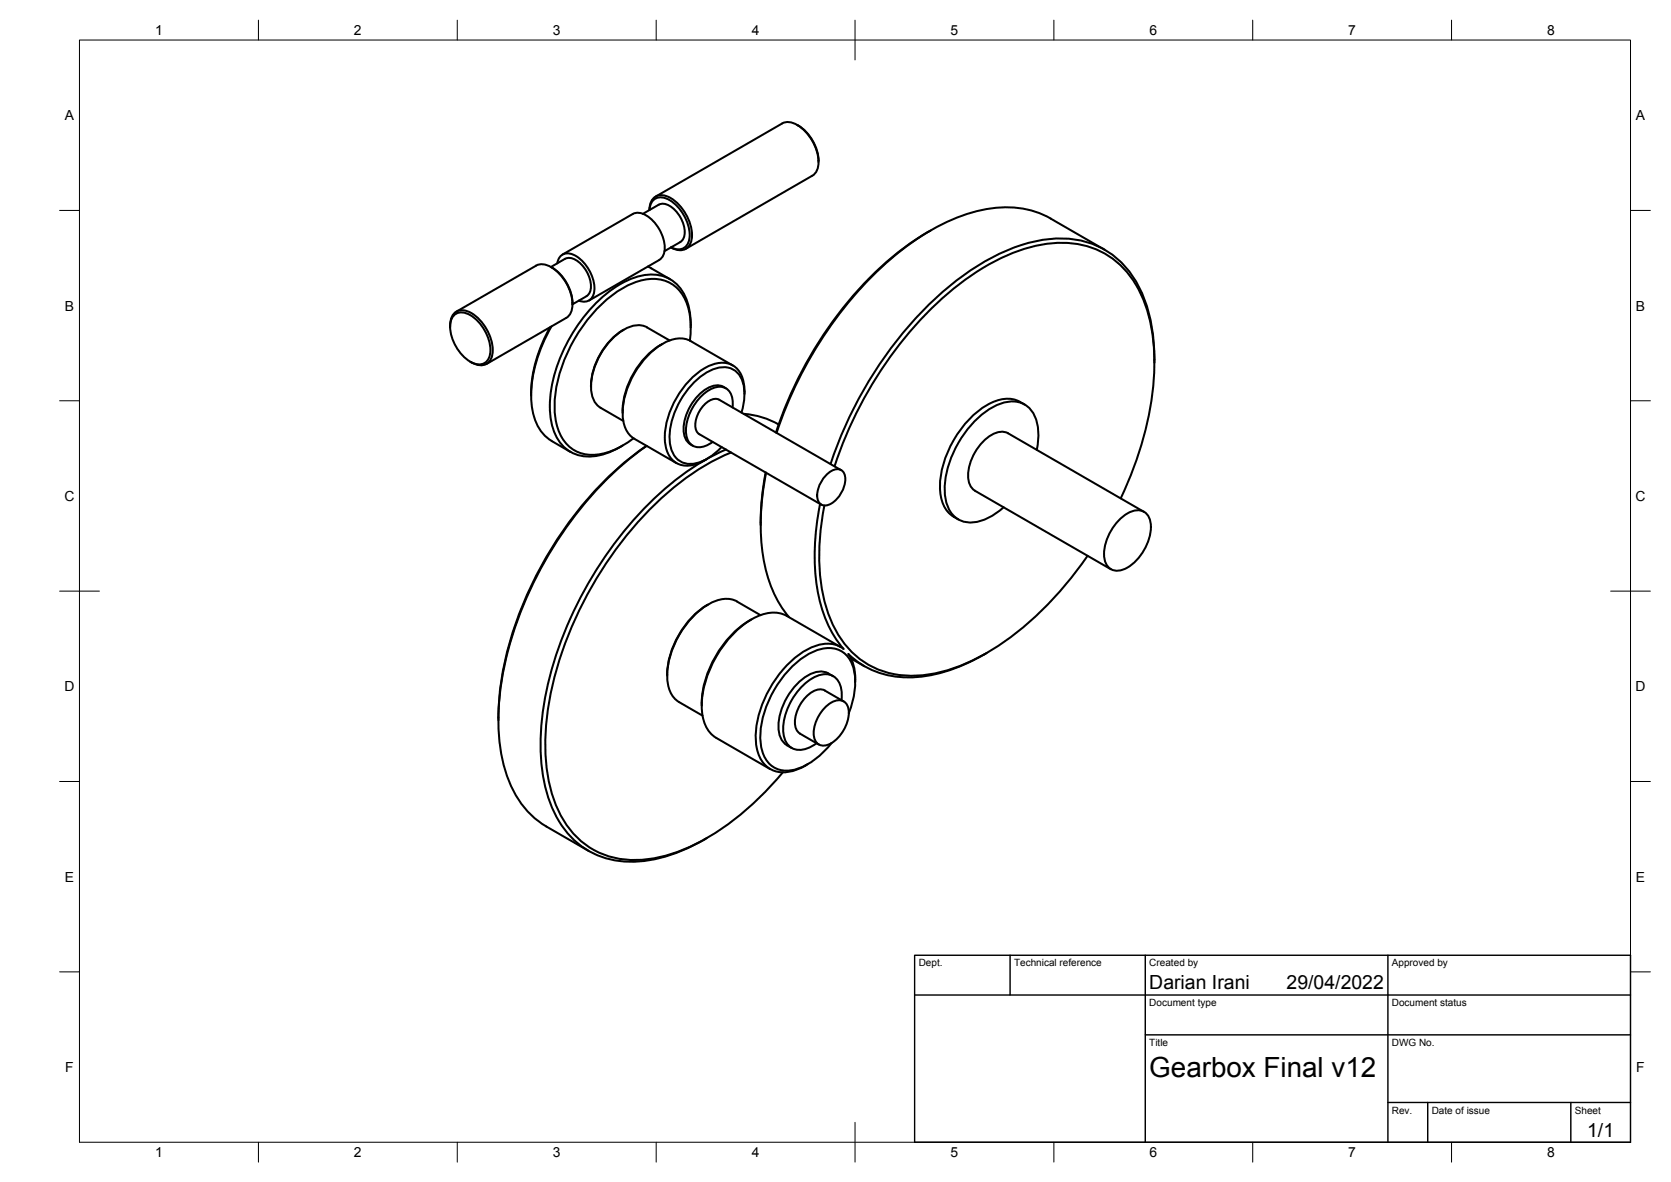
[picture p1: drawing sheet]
<svg xmlns="http://www.w3.org/2000/svg" width="420mm" height="297mm" viewBox="0 0 420 297" stroke-linecap="round" stroke-linejoin="round" font-family="sans-serif">
<!-- layer: Visible -->
<g fill="none" stroke="#000" stroke-width=".51">
<path d="M196.7 31l-31.9 18.4M196.7 31a4.3 4.3 0 0 1 4.6 .9 11.6 11.6 0 0 1 4.5 9.7 3.4 3.4 0 0 1-1.5 2.6l-31.9 18.3M200.4 31.4l.3 .2M200.8 31.6a11.1 11.1 0 0 1 5 9.1M161.7 53.7l3.9-2.3a3.3 3.3 0 0 1 3.7 1 7.3 7.3 0 0 1 2.5 7.6l-.7 .8M164.3 49.8a3.5 3.5 0 0 1 4.4 0 11.6 11.6 0 0 1 5.2 10.2 2.99 2.99 0 0 1-4.3 2.6l-.9-.4a2.93 2.93 0 0 0 4.7-2.3 10.7 10.7 0 0 0-5.8-10 2.93 2.93 0 0 0-4.3 2.9 4.2 4.2 0 0 1 1-3zM234 57.9a82.8 82.8 0 0 0-28.1 28 100.5 100.5 0 0 0-10.8 22.8M114.2 79.2a3.3 3.3 0 0 1 4 0 10.9 10.9 0 0 1 5 9.7 2.84 2.84 0 0 1-4.1 2.4 10.7 10.7 0 0 1-5.9-10.1l.2-.8zM114.7 78.3l20.1-11.6a4.3 4.3 0 0 1 4.6 1 11.6 11.6 0 0 1 4.5 9.6 3.4 3.4 0 0 1-1.5 2.6l-20.1 11.6M138.5 67.1l3.6-2a3.3 3.3 0 0 1 3.6 .9 7.3 7.3 0 0 1 2.5 7.6l-.7 .8-3.6 2.1M138.6 67.1a11 11 0 0 1 5.3 9.3M140.1 66.2a2.67 2.67 0 0 1 4.1-2.2 9.8 9.8 0 0 1 5.1 9.8 2.57 2.57 0 0 1-3.8 1.7"/>
<path d="M141.4 64l17.7-10.2a4.1 4.1 0 0 1 4.8 1.4 9.5 9.5 0 0 1 3 8.6l-.6 1.1-.5 .4-17.7 10.2M162.9 67l.9 .4M163.8 67.4l4.7 2.8M171 60.8l-3.9 2.3M277.7 62.8l-13.5-7.9a24.6 24.6 0 0 0-19.3-1.6 59.5 59.5 0 0 0-25.3 15.8 101.7 101.7 0 0 0-24.3 39.7M113.2 81.8v.3M113.2 81.8a3.3 3.3 0 0 1 2.9-3.9 8.5 8.5 0 0 1 6.5 5.3 8.1 8.1 0 0 1 .7 7.3 3.2 3.2 0 0 1-4.8 .6l-.3-.2M133.5 98.7v.7M138.3 82.2a35.1 35.1 0 0 0-4.8 16.5M138.7 82a33.5 33.5 0 0 0-4.9 20.7 11.2 11.2 0 0 0 4.9 8.1l4.7 2.8M156.6 83a17.6 17.6 0 0 0-8 14.1M156.8 82.9l-.3 .1"/>
<path d="M166.6 86.4a20.6 20.6 0 0 0-10 16.7M168.4 85.6l-5.7-3.3a6.7 6.7 0 0 0-7.3 1.5 18.2 18.2 0 0 0-6.8 13.9 5.6 5.6 0 0 0 2.4 4.8l5.7 3.3M173.5 85.6a16.3 16.3 0 0 0-2.7-12.7 9.2 9.2 0 0 0-10.3-2.2 30 30 0 0 0-15 12.8 34.7 34.7 0 0 0-6 20.1 11.5 11.5 0 0 0 5.3 9.8 11.5 11.5 0 0 0 10.1-.6l4.4-2.7M173.7 85.7l10.6 6.1M173.7 85.7a7.7 7.7 0 0 0-8.2 1.4 21.9 21.9 0 0 0-8.9 17.9 6.5 6.5 0 0 0 2.9 5.2l10.6 6.2M173.7 82.3a14.4 14.4 0 0 0-3.6-11 10.1 10.1 0 0 0-10.8-1.5 32.1 32.1 0 0 0-15.3 14 35.6 35.6 0 0 0-5.7 20.2 11.3 11.3 0 0 0 5.7 9.9 12.8 12.8 0 0 0 12-1.6l.5-.3M182.5 97.6a4.1 4.1 0 0 0-5.1 .3 12.5 12.5 0 0 0-5.4 11.3 3.5 3.5 0 0 0 1.6 2.4M187.2 99a8.2 8.2 0 0 0-2.5-6.9 6.6 6.6 0 0 0-7.5 .4 21.7 21.7 0 0 0-10 18.8 5.6 5.6 0 0 0 6.4 5.7l2.3-.7 1.3-.6M290.3 90.4v.7M290.3 90.4a37.9 37.9 0 0 0-5.5-20.9 21.4 21.4 0 0 0-20.9-9.4 48 48 0 0 0-24 10.9 98.9 98.9 0 0 0-31.1 45.6M156.5 103.1v.7M162.6 112a90.3 90.3 0 0 0-31 39.7 74.8 74.8 0 0 0-6.3 29.3"/>
<path d="M162.6 112a91.8 91.8 0 0 0-30.5 38.8 73.3 73.3 0 0 0-6.5 35.7 29 29 0 0 0 8.9 19.2l2.9 2 10.6 6.1M173.6 111.7l.6 .3M177.8 115.3l-.6 .4M182.5 113a70.8 70.8 0 0 0-26.9 22.1 94.1 94.1 0 0 0-19.3 45.4 43.2 43.2 0 0 0 3.4 24.4 20.9 20.9 0 0 0 22.7 11.4 40.2 40.2 0 0 0 14.8-5.4M183.8 113.7a68.2 68.2 0 0 0-26.7 21.4 93.1 93.1 0 0 0-19.6 45.1 43.6 43.6 0 0 0 3.3 24.3 20.7 20.7 0 0 0 23.1 11.3 50.7 50.7 0 0 0 24.9-13.3 84.5 84.5 0 0 0 8-8.4M184.2 102.4a4.7 4.7 0 0 0-1.8-4.9 5.4 5.4 0 0 0-5.7 1.7 12.3 12.3 0 0 0-4.1 10.3 3.3 3.3 0 0 0 4.9 2.5l1.7-1M186.4 103.7a11.2 11.2 0 0 0-.4-9.4 5.3 5.3 0 0 0-6.7-1.5 20.1 20.1 0 0 0-10.9 15.4 8 8 0 0 0 2.2 7.5 6.6 6.6 0 0 0 7.7-.7l3.1-2.7M187 104a20.5 20.5 0 0 1 8.8 2.7M192.5 118.7l-1 7-.2 6.2M192.6 118.8a54.2 54.2 0 0 0 .8 27.4 27 27 0 0 0 5 8.9M207.8 119.3a3.3 3.3 0 0 1 3.7-1.2 3.3 3.3 0 0 1 .8 3.9 7 7 0 0 1-4.7 5 2.1 2.1 0 0 1-2.1-2.5l.5-2.3 .7-1.5zM209.8 117.2a97.6 97.6 0 0 1 31.5-45.8 48.3 48.3 0 0 1 21.4-10.1 21.6 21.6 0 0 1 24.6 13.7 48.9 48.9 0 0 1 2.1 26.6 89.3 89.3 0 0 1-7.6 23.6"/>
<path d="M211.5 118.2l-30.6-17.7a3.4 3.4 0 0 0-3.9 1.3 6.7 6.7 0 0 0-1.9 6.4l.8 .9 30.6 17.7M256.5 101l1.1 .7M256.5 101a8.7 8.7 0 0 0-9 1.2 26 26 0 0 0-11.1 20.7 7.9 7.9 0 0 0 4.6 7.6M260.7 113a12.4 12.4 0 0 0-1.3-9.8 6.3 6.3 0 0 0-7.3-1.9 22.1 22.1 0 0 0-11.9 11.4 20.4 20.4 0 0 0-2.3 13.2 6.4 6.4 0 0 0 8.6 5 15.4 15.4 0 0 0 5.9-3.4M206.2 126.6a54 54 0 0 0 .9 27.6 26.7 26.7 0 0 0 5 8.9 7.8 7.8 0 0 0-8.2-.3 27 27 0 0 0-12.9 16.3 16.2 16.2 0 0 0 .2 11.6 6.7 6.7 0 0 0 8.7 2.9l3.2-1.5M207.3 127a52.4 52.4 0 0 0 1.1 27.6 21.6 21.6 0 0 0 18.3 15.1 35.5 35.5 0 0 0 20.5-5.1 80.2 80.2 0 0 0 26.3-24.9M281.8 130.3a5.9 5.9 0 0 1 5.2-2 3.8 3.8 0 0 1 2.4 4.1 12.6 12.6 0 0 1-6.9 10.7 3.3 3.3 0 0 1-4.8-2.8 12.6 12.6 0 0 1 4.1-10zM287.7 128.6l-34.2-19.7a4.8 4.8 0 0 0-5.4 1.2 12.5 12.5 0 0 0-4.6 10.7 3.5 3.5 0 0 0 1.6 2.5l34.2 19.8M178.1 151.9a22 22 0 0 0-10.4 17.9M189 155.6a26.1 26.1 0 0 0-12.6 21.7M191.2 154.6l-5.8-3.4a8 8 0 0 0-8.5 1.4 22.6 22.6 0 0 0-9.1 18.4 6.7 6.7 0 0 0 3 5.4l5.8 3.4M207.4 173.6l4.7 2.7"/>
<path d="M207.4 173.5a3.8 3.8 0 0 0-4.2 1.1 9.3 9.3 0 0 0-3.2 8.1l.7 1.2 .5 .5 4.7 2.7M207.6 177.6a4.3 4.3 0 0 1 4.3-1.5 3.3 3.3 0 0 1 1.5 3.9 9.5 9.5 0 0 1-5.2 7.2 2.6 2.6 0 0 1-2.7-.4 2.6 2.6 0 0 1-.9-2.6 9.9 9.9 0 0 1 3-6.6zM208.3 169.3l1.2 .6M208.3 169.2a5.6 5.6 0 0 0-6.1 1.2 16 16 0 0 0-6.4 13.2 4.9 4.9 0 0 0 2.1 3.7M211.4 162.6l-13.6-7.8a9.2 9.2 0 0 0-9.5 1.2 27.6 27.6 0 0 0-11.8 22.1 8.7 8.7 0 0 0 3.6 7.3l13.6 7.9M211.6 175.9a5.6 5.6 0 0 0-2.5-6.2 6.6 6.6 0 0 0-6.4 1.8 16.1 16.1 0 0 0-5.7 12.7 4.2 4.2 0 0 0 6.5 3.7l1.8-1.1M213.4 179.2a17.3 17.3 0 0 0 .7-12.6 6.3 6.3 0 0 0-8.2-3.4 22.1 22.1 0 0 0-12.1 11.8 19.2 19.2 0 0 0-1.9 14.4 6.4 6.4 0 0 0 8.9 3.7 19.1 19.1 0 0 0 8.3-6.4M214 165.5l3.3 1.9M247.5 164.4a37 37 0 0 1-21.8 5.7 20.6 20.6 0 0 1-12.4-5.7 10.9 10.9 0 0 1 1.7 7M248.1 164.1l-.6 .3M197.9 187.3l1.2 .7M177.8 210.6l-.6 .3"/>
</g>
<!-- layer: Border -->
<g fill="none" stroke="#000" stroke-width=".25">
<path d="M20 10.1h390v276.9h-390zM65 5.1v5M115 5.1v5M165 5.1v5M215 5.1v10M265 5.1v5M315 5.1v5M365 5.1v5M15 52.9h5M410 52.9h5M15 100.7h5M410 100.7h5"/>
<path d="M15 148.6h10M405 148.6h10M15 196.4h5M410 196.4h5M15 244.2h5M410 244.2h5M65 287v5M115 287v5M165 287v5M215 282.1v9.9M265 287v5M315 287v5"/>
<path d="M365 287v5"/>
</g>
<!-- layer: TitleBlock -->
<path d="M230 240.1h180v46.9h-180zM230 250h180M254 240.1v9.9M288 240.1v46.9M349 240.1v46.9M288 260.1h122M349 277.1h61M359 277.1v9.9M395 277.1v9.9" fill="none" stroke="#000" stroke-width=".36"/>
<text font-size="7" x="289" y="270.6">Gearbox Final v12</text>
<g font-size="4.9">
<text x="289" y="248.5">Darian Irani</text>
<text x="323.5" y="248.5">29/04/2022</text>
<text x="399.1" y="285.7">1/1</text>
</g>
<g font-size="3.5">
<text x="39" y="8.8">1</text>
<text x="89" y="8.8">2</text>
<text x="139" y="8.8">3</text>
<text x="189" y="8.8">4</text>
<text x="239" y="8.8">5</text>
<text x="289" y="8.8">6</text>
<text x="339" y="8.8">7</text>
<text x="389" y="8.8">8</text>
<text x="16.3" y="30.2">A</text>
<text x="411.3" y="30.2">A</text>
<text x="16.3" y="78">B</text>
<text x="411.3" y="78">B</text>
<text x="16.2" y="125.9">C</text>
<text x="411.2" y="125.9">C</text>
<text x="16.2" y="173.7">D</text>
<text x="411.2" y="173.7">D</text>
<text x="16.3" y="221.6">E</text>
<text x="411.3" y="221.6">E</text>
<text x="16.4" y="269.4">F</text>
<text x="411.4" y="269.4">F</text>
<text x="39" y="290.8">1</text>
<text x="89" y="290.8">2</text>
<text x="139" y="290.8">3</text>
<text x="189" y="290.8">4</text>
<text x="239" y="290.8">5</text>
<text x="289" y="290.8">6</text>
<text x="339" y="290.8">7</text>
<text x="389" y="290.8">8</text>
</g>
<g font-size="2.5">
<text x="231" y="242.9">Dept.</text>
<text x="255" y="242.9">Technical reference</text>
<text x="289" y="242.9">Created by</text>
<text x="350" y="242.9">Approved by</text>
<text x="289" y="252.8">Document type</text>
<text x="350" y="252.8">Document status</text>
<text x="289" y="262.9">Title</text>
<text x="350" y="262.9">DWG No.</text>
<text x="350" y="279.9">Rev.</text>
<text x="360" y="279.9">Date of issue</text>
<text x="396" y="279.9">Sheet</text>
</g>
</svg>
